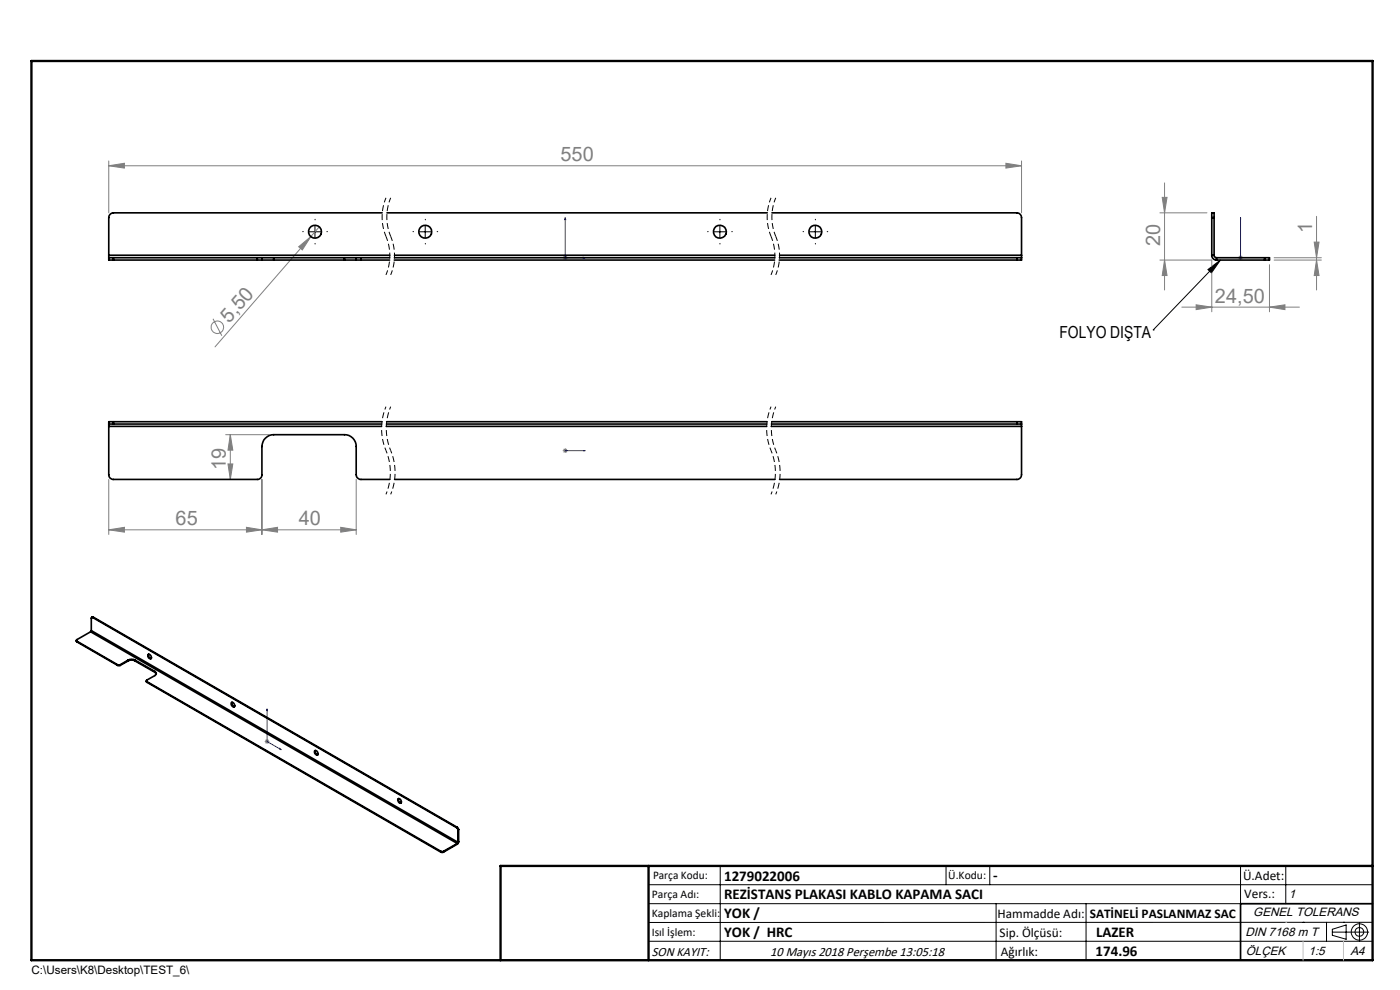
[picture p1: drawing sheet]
<svg xmlns="http://www.w3.org/2000/svg" width="297mm" height="210mm" viewBox="0 0 297 210" stroke-linecap="round" stroke-linejoin="round" font-family="sans-serif">
<g fill="none" stroke="#808080" stroke-width=".21">
<path d="M23.1 35.2l3.3-.6v1.1zM23.1 34.1v11M23.1 35.2h193.6M213.4 34.6l3.3 .6-3.3 .5zM216.7 34.1v11M247.1 38.8v22.7M63.4 52.3l2.5-2.1-1.8 2.8zM65.9 50.2l-20.3 23.4M67.7 48.1l-1.8 2.1M119.4 54.7h1M119.6 54.3l.7 .7M119.9 54.1v1.1"/>
<path d="M120.3 54.3l-.7 .7M246.1 55.2h11v10.9M246.1 45.1h9.9M246.6 41.9h1l-.5 3.2zM247.1 55.2l.5 3.2h-1zM262.7 54.7h1M262.8 54.3l.7 .7M263.2 54.1v1.1M263.5 54.3l-.7 .7M269.3 56.2v9.9M270.3 54.7h10M270.3 55.2h10"/>
<path d="M278.8 51.4h1l-.5 3.3zM279.3 55.2l.5 3.2h-1zM279.3 45.9v15.6M45.2 67.6l1.9 3.6M250.7 65.1h25M253.8 64.7l3.3 .4-3.3 .6zM269.3 65.1l3.3-.4v1zM47.9 92.2h9.2M48.4 98.4h1l-.5 3.3zM48.9 92.2l.5 3.3h-1zM48.9 92.2v9.5M119.4 95.6h1"/>
<path d="M119.6 95.2l.7 .7M119.9 95.1v1M120.3 95.2l-.7 .7M23.1 112.4l3.3-.5v1zM23.1 112.4h52.5M23.1 101.7v11.7M52.3 111.9l3.3 .5-3.3 .5zM55.6 112.4l3.3-.5v1zM55.6 101.7v11.7M72.3 111.9l3.3 .5-3.3 .5zM75.6 101.7v11.7M56.2 157.3h1"/>
<path d="M56.3 156.9l.7 .7M56.7 156.8v1M57 156.9l-.7 .7"/>
<circle cx="46.1" cy="69.4" r="1.32"/>
</g>
<g fill="none" stroke="#000" stroke-width=".21">
<path d="M65.6 49.2h2.5M66.8 47.9v2.5M89 49.2h2.5M90.2 47.9v2.5M151.5 49.2h2.5M152.7 47.9v2.5M171.7 49.2h2.5M173 47.9v2.5M256.3 57.2l2.6-2-1.9 2.7zM258.9 55.2l-14.2 14.8M244.7 70h.1M137.6 187.7h153.6"/>
<path d="M137.6 191.7h153.6M137.6 199.7h153.6M152.8 183.7v20M200.7 183.7v4M210 183.7v4M211.3 191.7v12M230.4 191.7v12M263.2 183.7v20M272.8 183.7v8M276.4 195.6h.1M281.4 195.6v4.1M282.6 197.7h7.8"/>
<path d="M282.6 197.1l3-.9v3l-3-.8zM285 195.6h.1M288.4 195.8v3.8M291.2 195.6l-153.6 .1"/>
<circle cx="288.4" cy="197.7" r="1.74"/>
<circle cx="288.4" cy="197.7" r=".93"/>
</g>
<path d="M81.9 86.3a12.1 12.1 0 0 0 0 9.3M81.9 95.6a12.1 12.1 0 0 1 0 9.3M82.9 86.3a12.1 12.1 0 0 0 0 9.3M82.9 95.6a12.1 12.1 0 0 1 0 9.3M163.6 86.3a12.1 12.1 0 0 0 0 9.3M163.6 95.6a12.1 12.1 0 0 1 0 9.3M164.6 86.3a12.1 12.1 0 0 0 0 9.3M164.6 95.6a12.1 12.1 0 0 1 0 9.3" fill="none" stroke="#000" stroke-width=".21" stroke-dasharray="1.3 .6" stroke-dashoffset=".6" stroke-linecap="butt"/>
<path d="M81.9 42a10.6 10.6 0 0 0 0 8.1M81.9 50.1a10.6 10.6 0 0 1 0 8.2M82.9 42a10.6 10.6 0 0 0 0 8.1M82.9 50.1a10.6 10.6 0 0 1 0 8.2M163.6 42a10.6 10.6 0 0 0 0 8.1M163.6 50.1a10.6 10.6 0 0 1 0 8.2M164.6 42a10.6 10.6 0 0 0 0 8.1M164.6 50.1a10.6 10.6 0 0 1 0 8.2" fill="none" stroke="#000" stroke-width=".21" stroke-dasharray="1.3 .6" stroke-dashoffset=".2" stroke-linecap="butt"/>
<g fill="none" stroke="#00f" stroke-width=".21">
<path d="M119.9 46.2l.1 .4h-.2zM119.9 46.2v8.5h4.2M123.7 54.6l.4 .1-.4 .1zM263.2 54.6v.2zM263.2 46.2v.4v-.4M263.2 54.7h.1M263.2 46.2v8.5M119.8 95.6h.2zM119.9 95.6h.1M119.9 95.6h4.2M124.1 95.6h-.4h.4M56.7 150.4v.4l-.1-.1z"/>
<path d="M56.7 150.4v6.9l3 1.7M59.4 158.8l.3 .2h-.3z"/>
</g>
<g fill="none" stroke="#000" stroke-width=".21" stroke-dasharray="15.2 1.3 1.3 1.3">
<path d="M64.3 49.1h-.1M66.8 46.6v-.1M66.8 51.6v.2M69.3 49.1h.2M87.7 49.1h-.1M90.2 46.6v-.1M90.2 51.6v.2M92.7 49.1h.2M150.2 49.1h-.1M152.7 46.6v-.1M152.7 51.6v.2M155.2 49.1h.2"/>
<path d="M170.5 49.1h-.1M173 46.6v-.1M173 51.6v.2M175.5 49.1h.1"/>
</g>
<path d="M106.2 203.7h185" fill="none" stroke="#000" stroke-width=".25"/>
<path d="M291.2 191.7h-28v12" fill="none" stroke="#000" stroke-width=".35"/>
<path d="M6.7 12.9h284.5v190.8h-284.5zM137.6 183.7v20M291.2 183.7h-185v20" fill="none" stroke="#000" stroke-width=".5"/>
<path d="M272.8 195.6h.1M276.4 199.7v4M285 199.7v4" fill="none" stroke="#c0c0c0" stroke-width=".21"/>
<path d="M256.3 57.2l2.6-2-1.9 2.7z" fill="#000"/>
<g fill="#00f">
<path d="M123.7 54.6l.4 .1-.4 .1zM119.9 46.2l.1 .4h-.2z"/>
<path d="M59.4 158.8l.3 .2h-.3zM56.7 150.4v.4l-.1-.1zM123.7 95.6h.4zM119.8 95.6h.2z"/>
<path d="M263.2 54.6v.2zM263.2 46.2v.4z"/>
</g>
<g fill="#808080">
<path d="M63.4 52.3l2.5-2.1-1.8 2.8z"/>
<path d="M72.3 111.9l3.3 .5-3.3 .5zM55.6 112.4l3.3-.5v1zM52.3 111.9l3.3 .5-3.3 .5zM23.1 112.4l3.3-.5v1z"/>
<path d="M23.1 35.2l3.3-.6v1.1zM213.4 34.6l3.3 .6-3.3 .5z"/>
<path d="M253.8 64.7l3.3 .4-3.3 .6zM269.3 65.1l3.3-.4v1z"/>
<path d="M279.3 55.2l.5 3.2h-1zM278.8 51.4h1l-.5 3.3z"/>
<path d="M247.1 55.2l.5 3.2h-1zM246.6 41.9h1l-.5 3.2z"/>
<path d="M48.9 92.2l.5 3.3h-1zM48.4 98.4h1l-.5 3.3z"/>
</g>
<g fill="none" stroke="#000" stroke-width=".35">
<path d="M23.1 54.7h1M23.1 54.7v.5h1M23.1 54.1v.6M23.1 54.1h59.6M24.1 54.7h30.5M24.1 55.2h30.5M24.1 54.7v.5M54.6 54.7h1M54.6 55.2h1M54.6 54.7v.5M55.6 54.7h2.5M55.6 55.2h2.5"/>
<path d="M55.6 54.7v.5M58.1 54.7h15M58.1 55.2h15M58.1 54.7v.5M73.1 54.7h2.5M73.1 55.2h2.5M73.1 54.7v.5M75.6 54.7h1M75.6 55.2h1M75.6 54.7v.5M76.6 54.7h6.1M76.6 55.2h6.1"/>
<path d="M76.6 54.7v.5M81.1 45.1h-57a1.02 1.02 0 0 0-1 1.1v7.9M82.1 45.1h80.7M83.6 55.2h80.7M83.7 54.7h80.7M83.7 54.1h80.7M163.8 45.1h51.9a1.02 1.02 0 0 1 1 1.1v7.9M165.3 55.2h50.4M165.3 54.7h50.4M165.4 54.1h51.3M215.7 54.7h1M215.7 54.7v.5"/>
<path d="M216.7 54.7v.5h-1M216.7 54.1v.6M257.1 54.1a1.02 1.02 0 0 0 1 1.1M257.1 46.2v-1.1h.5v1.1M257.1 54.1h.5M257.1 46.2v7.9M257.1 46.2h.5M257.6 54.1v.3l.5 .3M257.6 46.2v7.9M258.1 54.7h10.2M258.1 55.2h10.2M258.1 54.7v.5"/>
<path d="M268.3 54.7h1v.5h-1M268.3 54.7v.5M23.1 89.9h1M23.1 89.9v.5M23.1 90.4v10.3a.96 .96 0 0 0 1 1h30.5a.96 .96 0 0 0 1-1v-6a2.53 2.53 0 0 1 2.5-2.5h15a2.47 2.47 0 0 1 2.5 2.5v6a1.02 1.02 0 0 0 1 1h6.1M23.1 90.4h57.8M24.1 89.5h-1v.4M24.1 89.5v.4M24.1 89.5h56.9M24.1 89.9h56.9M82 90.4h80.6M82 89.9h80.7"/>
<path d="M82 89.5h80.7M163.6 90.4h53.1M163.7 89.9h52M163.7 89.5h52M215.7 89.9h1M215.7 89.5h1v.4M215.7 89.5v.4M216.7 89.9v.5M216.7 90.4v10.3a.96 .96 0 0 1-1 1h-50.3M83.7 101.7h80.7M16.2 135.8l.1 .4M16.3 136l8.6 5"/>
<path d="M16.3 136.2l8.6 4.9M16.3 136v.2M19.2 134l-2.9 1.7v.3M19.2 134l77.8 44.9M19.4 133.8l-.2 .2M19.4 133.8l77.8 44.9M19.6 131h-.2v2.8M19.6 131l77.3 44.6M19.8 130.9l-.4 .1M19.8 130.9l-.2 .1M19.8 130.9l77.2 44.6M31.4 138.8a.55 .55 0 0 1 .6 .3 .55 .55 0 0 1-.1 .7l-.4-.3z"/>
<path d="M31.5 138.8a.71 .71 0 0 0 .6 .9M24.9 141h.6M24.9 141.1h.6M24.9 141v.1M25.5 141v.1M27.2 140a1.5 1.5 0 0 1 1.4 0M27.2 140.2a1.5 1.5 0 0 1 1.4 0M27.2 140l-1.7 1M27.2 140v.2M27.2 140.2l-1.7 .9M28.6 140l4.3 2.4M28.6 140v.2"/>
<path d="M28.6 140.2l4.3 2.4M31 144.4l.2 .3M31.2 144.6l62.3 36M31.2 144.6v.1M31.2 144.7l62.3 36.1M32.9 142.4a.46 .46 0 0 1 .3 .5 .46 .46 0 0 1-.3 .4l-1.8 1-.1 .2 .2 .1M32.9 142.6l.3 .3M32.9 142.4v.2M49.1 149a.57 .57 0 0 1 .6 .3 .57 .57 0 0 1-.1 .7l-.5-.5zM49.2 149a.71 .71 0 0 0 .5 .9M66.7 159.3a.55 .55 0 0 1 .7 .2 .55 .55 0 0 1-.1 .7l-.6-.5zM66.9 159.2a.71 .71 0 0 0 .5 .9"/>
<path d="M84.5 169.5a.54 .54 0 0 1 .5 .2 .54 .54 0 0 1-.1 .7l-.4-.3zM84.6 169.4a.71 .71 0 0 0 .5 .9M96.9 175.6l.3 .5M97 175.5l.3 .5M97 178.9l-2.9 1.7M97 178.9v.2M97 179.1l-2.9 1.7M97 175.5l-.1 .1M97.2 178.7l-.2 .2M97.2 176.1v2.6M97.3 178.6l-.3 .5M97.3 176l-.1 .1"/>
<path d="M97.3 178.6l-.1 .1M97.3 176v2.6M93.5 180.6h.6M93.5 180.8h.6M93.5 180.6v.2M94.1 180.6v.2"/>
<circle cx="66.8" cy="49.2" r="1.38"/>
<circle cx="90.2" cy="49.2" r="1.38"/>
<circle cx="152.7" cy="49.2" r="1.37"/>
<circle cx="173" cy="49.2" r="1.37"/>
</g>
<g font-size="4.2" fill="#808080">
<text x="118.9" y="34.2">550</text>
<text x="246.1" y="52.2" transform="rotate(-90 246.1 52.2)">20</text>
<text x="278.4" y="49.4" transform="rotate(-90 278.4 49.4)">1</text>
<text x="257.7" y="64.2">24,50</text>
<text x="48.6" y="68.7" transform="rotate(-49 48.6 68.7)">5,50</text>
<text x="47.9" y="99.6" transform="rotate(-90 47.9 99.6)">19</text>
<text x="37.3" y="111.4">65</text>
<text x="63.4" y="111.4">40</text>
</g>
<text font-size="3.5" x="224.8" y="71.7">FOLYO DIŞTA</text>
<g font-size="3.2">
<text x="153.6" y="186.8">1279022006</text>
<text x="153.6" y="190.8">REZİSTANS PLAKASI KABLO KAPAMA SACI</text>
<text x="210.7" y="186.6">-</text>
<text x="153.6" y="194.8">YOK /</text>
<text x="153.6" y="198.8">YOK / HRC</text>
<text x="232.4" y="202.8">174.96</text>
<text x="232.5" y="198.8">LAZER</text>
</g>
<g font-size="2.8">
<text x="263.7" y="186.7">Ü.Adet:</text>
<text x="263.9" y="190.5">Vers.:</text>
<text x="211.6" y="194.8">Hammadde Adı:</text>
<text x="231.2" y="194.8">SATİNELİ PASLANMAZ SAC</text>
<text x="138.3" y="202.8">SON KAYIT:</text>
<text x="163.4" y="202.8">10 Mayıs 2018 Perşembe 13:05:18</text>
<text x="212.1" y="198.7">Sip. Ölçüsü:</text>
<text x="212.3" y="202.7">Ağırlık:</text>
</g>
<g font-size="2.6">
<text x="273.4" y="190.4">1</text>
<text x="265.9" y="194.4">GENEL TOLERANS</text>
<text x="264.2" y="198.5">DIN 7168 m T</text>
<text x="264.3" y="202.6">ÖLÇEK</text>
<text x="277.6" y="202.6">1:5</text>
<text x="286.5" y="202.6">A4</text>
</g>
<g font-size="2.5">
<text x="138.3" y="190.5">Parça Adı:</text>
<text x="138.5" y="186.5">Parça Kodu:</text>
<text x="201.2" y="186.5">Ü.Kodu:</text>
<text x="138.3" y="194.5">Kaplama Şekli:</text>
<text x="138.3" y="198.6">Isıl İşlem:</text>
<text x="6.7" y="206.7">C:\Users\K8\Desktop\TEST_6\</text>
</g>
</svg>
